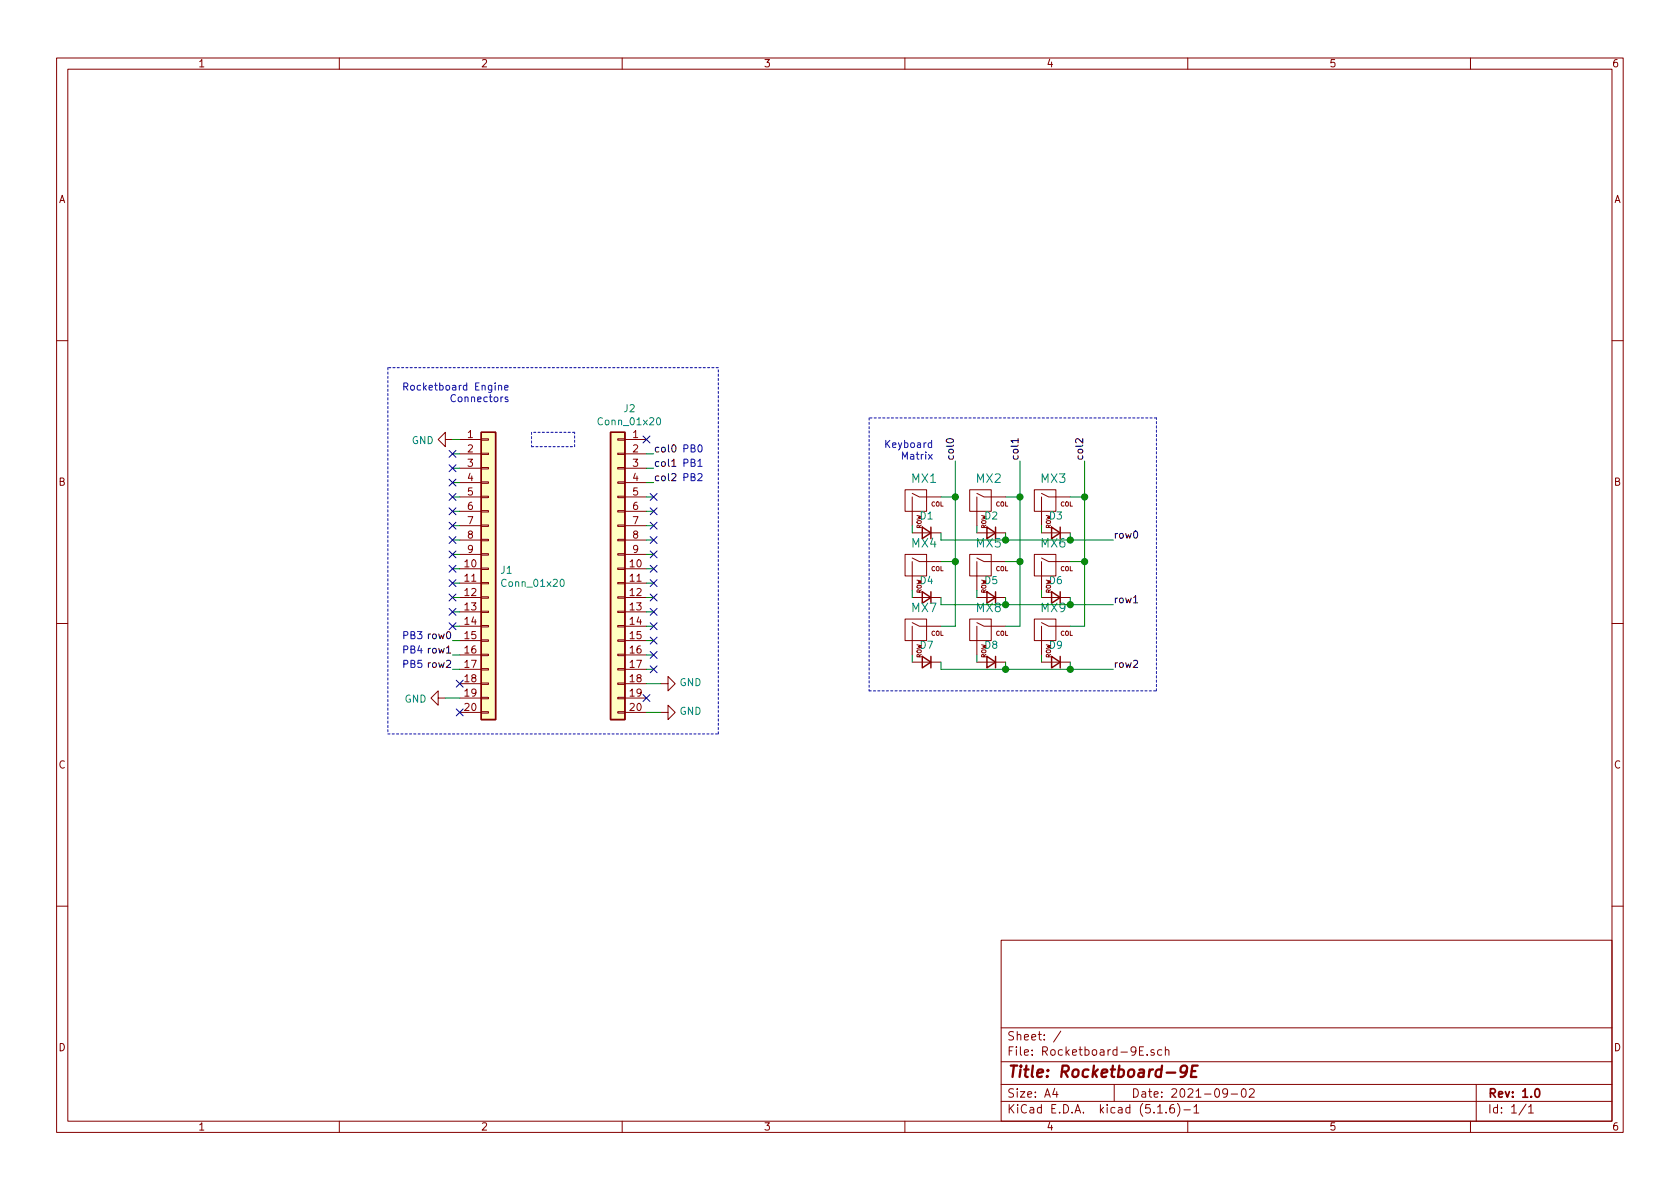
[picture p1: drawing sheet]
EESchema Schematic File Version 4
EELAYER 30 0
EELAYER END
$Descr A4 11693 8268
encoding utf-8
Sheet 1 1
Title "Rocketboard-9E"
Date "2021-09-02"
Rev "1.0"
Comp ""
Comment1 ""
Comment2 ""
Comment3 ""
Comment4 ""
$EndDescr
$Comp
L Rocketboard-9E:MX-NoLED MX1
U 1 1
P 6400 3500
F 0 "MX1" H 6433 3681 60  0000 C CNN
F 1 "MX-NoLED" H 6433 3649 20  0001 C CNN
F 2 "Rocketboard-9E:MXOnly-1U-NoLED" H 5775 3475 60  0001 C CNN
F 3 "" H 5775 3475 60  0001 C CNN
	1    6400 3500
	1    0    0    -1  
$EndComp
$Comp
L Rocketboard-9E:MX-NoLED MX2
U 1 1
P 6850 3500
F 0 "MX2" H 6883 3681 60  0000 C CNN
F 1 "MX-NoLED" H 6883 3649 20  0001 C CNN
F 2 "Rocketboard-9E:MXOnly-1U-NoLED" H 6225 3475 60  0001 C CNN
F 3 "" H 6225 3475 60  0001 C CNN
	1    6850 3500
	1    0    0    -1  
$EndComp
$Comp
L Rocketboard-9E:MX-NoLED MX3
U 1 1
P 7300 3500
F 0 "MX3" H 7333 3681 60  0000 C CNN
F 1 "MX-NoLED" H 7333 3649 20  0001 C CNN
F 2 "Rocketboard-9E:MXOnly-1U-NoLED" H 6675 3475 60  0001 C CNN
F 3 "" H 6675 3475 60  0001 C CNN
	1    7300 3500
	1    0    0    -1  
$EndComp
$Comp
L Rocketboard-9E:MX-NoLED MX4
U 1 1
P 6400 3950
F 0 "MX4" H 6433 4131 60  0000 C CNN
F 1 "MX-NoLED" H 6433 4099 20  0001 C CNN
F 2 "Rocketboard-9E:MXOnly-1U-NoLED" H 5775 3925 60  0001 C CNN
F 3 "" H 5775 3925 60  0001 C CNN
	1    6400 3950
	1    0    0    -1  
$EndComp
$Comp
L Rocketboard-9E:MX-NoLED MX5
U 1 1
P 6850 3950
F 0 "MX5" H 6883 4131 60  0000 C CNN
F 1 "MX-NoLED" H 6883 4099 20  0001 C CNN
F 2 "Rocketboard-9E:MXOnly-1U-NoLED" H 6225 3925 60  0001 C CNN
F 3 "" H 6225 3925 60  0001 C CNN
	1    6850 3950
	1    0    0    -1  
$EndComp
$Comp
L Rocketboard-9E:MX-NoLED MX6
U 1 1
P 7300 3950
F 0 "MX6" H 7333 4131 60  0000 C CNN
F 1 "MX-NoLED" H 7333 4099 20  0001 C CNN
F 2 "Rocketboard-9E:MXOnly-1U-NoLED" H 6675 3925 60  0001 C CNN
F 3 "" H 6675 3925 60  0001 C CNN
	1    7300 3950
	1    0    0    -1  
$EndComp
$Comp
L Rocketboard-9E:MX-NoLED MX7
U 1 1
P 6400 4400
F 0 "MX7" H 6433 4581 60  0000 C CNN
F 1 "MX-NoLED" H 6433 4549 20  0001 C CNN
F 2 "Rocketboard-9E:MXOnly-1U-NoLED" H 5775 4375 60  0001 C CNN
F 3 "" H 5775 4375 60  0001 C CNN
	1    6400 4400
	1    0    0    -1  
$EndComp
$Comp
L Rocketboard-9E:MX-NoLED MX8
U 1 1
P 6850 4400
F 0 "MX8" H 6883 4581 60  0000 C CNN
F 1 "MX-NoLED" H 6883 4549 20  0001 C CNN
F 2 "Rocketboard-9E:MXOnly-1U-NoLED" H 6225 4375 60  0001 C CNN
F 3 "" H 6225 4375 60  0001 C CNN
	1    6850 4400
	1    0    0    -1  
$EndComp
$Comp
L Rocketboard-9E:MX-NoLED MX9
U 1 1
P 7300 4400
F 0 "MX9" H 7333 4581 60  0000 C CNN
F 1 "MX-NoLED" H 7333 4549 20  0001 C CNN
F 2 "Rocketboard-9E:MXOnly-1U-NoLED" H 6675 4375 60  0001 C CNN
F 3 "" H 6675 4375 60  0001 C CNN
	1    7300 4400
	1    0    0    -1  
$EndComp
$Comp
L Device:D_Small D1
U 1 1
P 6450 3700
F 0 "D1" H 6450 3585 50  0000 C CNN
F 1 "D_Small" V 6405 3630 50  0001 R CNN
F 2 "Diode_SMD:D_SOD-123" V 6450 3700 50  0001 C CNN
F 3 "~" V 6450 3700 50  0001 C CNN
	1    6450 3700
	-1   0    0    1   
$EndComp
Wire Wire Line
	6350 3650 6350 3700
$Comp
L Device:D_Small D2
U 1 1
P 6900 3700
F 0 "D2" H 6900 3585 50  0000 C CNN
F 1 "D_Small" V 6855 3630 50  0001 R CNN
F 2 "Diode_SMD:D_SOD-123" V 6900 3700 50  0001 C CNN
F 3 "~" V 6900 3700 50  0001 C CNN
	1    6900 3700
	-1   0    0    1   
$EndComp
$Comp
L Device:D_Small D3
U 1 1
P 7350 3700
F 0 "D3" H 7350 3585 50  0000 C CNN
F 1 "D_Small" V 7305 3630 50  0001 R CNN
F 2 "Diode_SMD:D_SOD-123" V 7350 3700 50  0001 C CNN
F 3 "~" V 7350 3700 50  0001 C CNN
	1    7350 3700
	-1   0    0    1   
$EndComp
Wire Wire Line
	6800 3650 6800 3700
Wire Wire Line
	7250 3650 7250 3700
Wire Wire Line
	7450 3700 7450 3750
Wire Wire Line
	7450 3750 7000 3750
Wire Wire Line
	6550 3750 6550 3700
Wire Wire Line
	7000 3700 7000 3750
Connection ~ 7000 3750
Wire Wire Line
	7000 3750 6550 3750
$Comp
L Device:D_Small D4
U 1 1
P 6450 4150
F 0 "D4" H 6450 4035 50  0000 C CNN
F 1 "D_Small" V 6405 4080 50  0001 R CNN
F 2 "Diode_SMD:D_SOD-123" V 6450 4150 50  0001 C CNN
F 3 "~" V 6450 4150 50  0001 C CNN
	1    6450 4150
	-1   0    0    1   
$EndComp
Wire Wire Line
	6350 4100 6350 4150
$Comp
L Device:D_Small D5
U 1 1
P 6900 4150
F 0 "D5" H 6900 4035 50  0000 C CNN
F 1 "D_Small" V 6855 4080 50  0001 R CNN
F 2 "Diode_SMD:D_SOD-123" V 6900 4150 50  0001 C CNN
F 3 "~" V 6900 4150 50  0001 C CNN
	1    6900 4150
	-1   0    0    1   
$EndComp
$Comp
L Device:D_Small D6
U 1 1
P 7350 4150
F 0 "D6" H 7350 4035 50  0000 C CNN
F 1 "D_Small" V 7305 4080 50  0001 R CNN
F 2 "Diode_SMD:D_SOD-123" V 7350 4150 50  0001 C CNN
F 3 "~" V 7350 4150 50  0001 C CNN
	1    7350 4150
	-1   0    0    1   
$EndComp
Wire Wire Line
	6800 4100 6800 4150
Wire Wire Line
	7250 4100 7250 4150
Wire Wire Line
	7450 4150 7450 4200
Wire Wire Line
	7450 4200 7000 4200
Wire Wire Line
	6550 4200 6550 4150
Wire Wire Line
	7000 4150 7000 4200
Connection ~ 7000 4200
Wire Wire Line
	7000 4200 6550 4200
$Comp
L Device:D_Small D7
U 1 1
P 6450 4600
F 0 "D7" H 6450 4485 50  0000 C CNN
F 1 "D_Small" V 6405 4530 50  0001 R CNN
F 2 "Diode_SMD:D_SOD-123" V 6450 4600 50  0001 C CNN
F 3 "~" V 6450 4600 50  0001 C CNN
	1    6450 4600
	-1   0    0    1   
$EndComp
Wire Wire Line
	6350 4550 6350 4600
$Comp
L Device:D_Small D8
U 1 1
P 6900 4600
F 0 "D8" H 6900 4485 50  0000 C CNN
F 1 "D_Small" V 6855 4530 50  0001 R CNN
F 2 "Diode_SMD:D_SOD-123" V 6900 4600 50  0001 C CNN
F 3 "~" V 6900 4600 50  0001 C CNN
	1    6900 4600
	-1   0    0    1   
$EndComp
$Comp
L Device:D_Small D9
U 1 1
P 7350 4600
F 0 "D9" H 7350 4485 50  0000 C CNN
F 1 "D_Small" V 7305 4530 50  0001 R CNN
F 2 "Diode_SMD:D_SOD-123" V 7350 4600 50  0001 C CNN
F 3 "~" V 7350 4600 50  0001 C CNN
	1    7350 4600
	-1   0    0    1   
$EndComp
Wire Wire Line
	6800 4550 6800 4600
Wire Wire Line
	7250 4550 7250 4600
Wire Wire Line
	7450 4600 7450 4650
Wire Wire Line
	7450 4650 7000 4650
Wire Wire Line
	6550 4650 6550 4600
Wire Wire Line
	7000 4600 7000 4650
Connection ~ 7000 4650
Wire Wire Line
	7000 4650 6550 4650
Wire Wire Line
	6550 4350 6650 4350
Wire Wire Line
	6650 4350 6650 3900
Wire Wire Line
	6550 3450 6650 3450
Connection ~ 6650 3450
Wire Wire Line
	6650 3450 6650 3200
Wire Wire Line
	6550 3900 6650 3900
Connection ~ 6650 3900
Wire Wire Line
	6650 3900 6650 3450
Wire Wire Line
	7000 4350 7100 4350
Wire Wire Line
	7100 4350 7100 3900
Wire Wire Line
	7000 3450 7100 3450
Connection ~ 7100 3450
Wire Wire Line
	7100 3450 7100 3200
Wire Wire Line
	7000 3900 7100 3900
Connection ~ 7100 3900
Wire Wire Line
	7100 3900 7100 3450
Wire Wire Line
	7450 4350 7550 4350
Wire Wire Line
	7550 4350 7550 3900
Wire Wire Line
	7450 3900 7550 3900
Connection ~ 7550 3900
Wire Wire Line
	7550 3900 7550 3450
Wire Wire Line
	7450 3450 7550 3450
Connection ~ 7550 3450
Wire Wire Line
	7550 3450 7550 3200
Wire Wire Line
	7450 4650 7750 4650
Connection ~ 7450 4650
Wire Wire Line
	7450 4200 7750 4200
Connection ~ 7450 4200
Wire Wire Line
	7450 3750 7750 3750
Connection ~ 7450 3750
Text Label 6650 3200 1    50   ~ 0
col0
Text Label 7100 3200 1    50   ~ 0
col1
Text Label 7750 3750 0    50   ~ 0
row0
Text Label 7750 4200 0    50   ~ 0
row1
Text Label 7750 4650 0    50   ~ 0
row2
$Comp
L Connector_Generic:Conn_01x20 J1
U 1 1
P 3400 3950
F 0 "J1" H 3480 3942 50  0000 L CNN
F 1 "Conn_01x20" H 3480 3851 50  0000 L CNN
F 2 "Connector_PinHeader_2.54mm:PinHeader_1x20_P2.54mm_Vertical" H 3400 3950 50  0001 C CNN
F 3 "~" H 3400 3950 50  0001 C CNN
	1    3400 3950
	1    0    0    -1  
$EndComp
$Comp
L Connector_Generic:Conn_01x20 J2
U 1 1
P 4300 3950
F 0 "J2" H 4218 5067 50  0000 C CNN
F 1 "Conn_01x20" H 4218 4976 50  0000 C CNN
F 2 "Connector_PinHeader_2.54mm:PinHeader_1x20_P2.54mm_Vertical" H 4300 3950 50  0001 C CNN
F 3 "~" H 4300 3950 50  0001 C CNN
	1    4300 3950
	-1   0    0    -1  
$EndComp
$Comp
L power:GND #PWR0101
U 1 1
P 4600 4950
F 0 "#PWR0101" H 4600 4700 50  0001 C CNN
F 1 "GND" V 4605 4822 50  0000 R CNN
F 2 "" H 4600 4950 50  0001 C CNN
F 3 "" H 4600 4950 50  0001 C CNN
	1    4600 4950
	0    -1   -1   0   
$EndComp
$Comp
L power:GND #PWR0103
U 1 1
P 3150 3050
F 0 "#PWR0103" H 3150 2800 50  0001 C CNN
F 1 "GND" V 3155 2922 50  0000 R CNN
F 2 "" H 3150 3050 50  0001 C CNN
F 3 "" H 3150 3050 50  0001 C CNN
	1    3150 3050
	0    1    1    0   
$EndComp
Wire Wire Line
	4600 4950 4500 4950
Wire Wire Line
	3150 3150 3200 3150
Wire Wire Line
	3150 3250 3200 3250
Wire Wire Line
	3150 3350 3200 3350
Wire Wire Line
	3150 3450 3200 3450
Wire Wire Line
	3150 3550 3200 3550
Wire Wire Line
	3150 3650 3200 3650
Wire Wire Line
	3150 3750 3200 3750
Wire Wire Line
	3150 3850 3200 3850
Wire Wire Line
	3150 3950 3200 3950
Wire Wire Line
	3150 4050 3200 4050
Wire Wire Line
	3150 4150 3200 4150
Wire Wire Line
	3150 4250 3200 4250
Wire Wire Line
	3150 4350 3200 4350
Wire Wire Line
	3150 4450 3200 4450
Wire Wire Line
	4550 3150 4500 3150
Wire Wire Line
	4550 3250 4500 3250
Wire Wire Line
	4550 3350 4500 3350
Wire Wire Line
	4550 3450 4500 3450
Wire Wire Line
	4550 3550 4500 3550
Wire Wire Line
	4550 3650 4500 3650
Wire Wire Line
	4550 3750 4500 3750
Wire Wire Line
	4550 3850 4500 3850
Wire Wire Line
	4550 3950 4500 3950
Wire Wire Line
	4550 4050 4500 4050
Wire Wire Line
	4550 4150 4500 4150
Wire Wire Line
	4550 4250 4500 4250
Wire Wire Line
	4550 4350 4500 4350
Wire Wire Line
	4550 4450 4500 4450
Wire Wire Line
	4550 4550 4500 4550
Wire Wire Line
	4550 4650 4500 4650
Wire Wire Line
	3150 4550 3200 4550
Wire Wire Line
	3150 4650 3200 4650
Wire Notes Line
	3700 3000 3700 3100
Wire Notes Line
	3700 3100 4000 3100
Wire Notes Line
	4000 3100 4000 3000
Wire Notes Line
	4000 3000 3700 3000
$Comp
L power:GND #PWR0105
U 1 1
P 3100 4850
F 0 "#PWR0105" H 3100 4600 50  0001 C CNN
F 1 "GND" V 3105 4722 50  0000 R CNN
F 2 "" H 3100 4850 50  0001 C CNN
F 3 "" H 3100 4850 50  0001 C CNN
	1    3100 4850
	0    1    1    0   
$EndComp
Wire Wire Line
	3100 4850 3200 4850
$Comp
L power:GND #PWR0106
U 1 1
P 4600 4750
F 0 "#PWR0106" H 4600 4500 50  0001 C CNN
F 1 "GND" V 4605 4622 50  0000 R CNN
F 2 "" H 4600 4750 50  0001 C CNN
F 3 "" H 4600 4750 50  0001 C CNN
	1    4600 4750
	0    -1   -1   0   
$EndComp
Wire Wire Line
	4600 4750 4500 4750
Wire Wire Line
	3150 3050 3200 3050
Text Label 4550 3150 0    50   ~ 0
col0
Text Label 4550 3250 0    50   ~ 0
col1
Text Label 7550 3200 1    50   ~ 0
col2
Text Label 4550 3350 0    50   ~ 0
col2
Text Label 3150 4450 2    50   ~ 0
row0
Text Label 3150 4550 2    50   ~ 0
row1
Text Label 3150 4650 2    50   ~ 0
row2
NoConn ~ 3150 3150
NoConn ~ 3150 3250
NoConn ~ 3150 3350
NoConn ~ 3150 3450
NoConn ~ 3150 3550
NoConn ~ 3150 3650
NoConn ~ 3150 3750
NoConn ~ 3150 3850
NoConn ~ 3150 3950
NoConn ~ 3150 4050
NoConn ~ 3150 4150
NoConn ~ 3150 4250
NoConn ~ 3150 4350
NoConn ~ 4550 3450
NoConn ~ 4550 3550
NoConn ~ 4550 3650
NoConn ~ 4550 3750
NoConn ~ 4550 3850
NoConn ~ 4550 3950
NoConn ~ 4550 4050
NoConn ~ 4550 4150
NoConn ~ 4550 4250
NoConn ~ 4550 4350
NoConn ~ 4550 4450
NoConn ~ 4550 4550
NoConn ~ 4550 4650
Text Notes 4900 3150 2    50   ~ 0
PB0
Text Notes 4900 3250 2    50   ~ 0
PB1
Text Notes 4900 3350 2    50   ~ 0
PB2
Text Notes 2950 4450 2    50   ~ 0
PB3
Text Notes 2950 4550 2    50   ~ 0
PB4
Text Notes 2950 4650 2    50   ~ 0
PB5
NoConn ~ 4500 4850
NoConn ~ 3200 4950
NoConn ~ 3200 4750
NoConn ~ 4500 3050
Text Notes 3550 2800 2    50   ~ 0
Rocketboard Engine\nConnectors
Wire Notes Line
	2700 2550 2700 5100
Wire Notes Line
	2700 5100 5000 5100
Wire Notes Line
	5000 5100 5000 2550
Wire Notes Line
	5000 2550 2700 2550
Text Notes 6500 3200 2    50   ~ 0
Keyboard\nMatrix
Wire Notes Line
	6050 2900 6050 4800
Wire Notes Line
	6050 4800 8050 4800
Wire Notes Line
	8050 4800 8050 2900
Wire Notes Line
	8050 2900 6050 2900
$EndSCHEMATC
